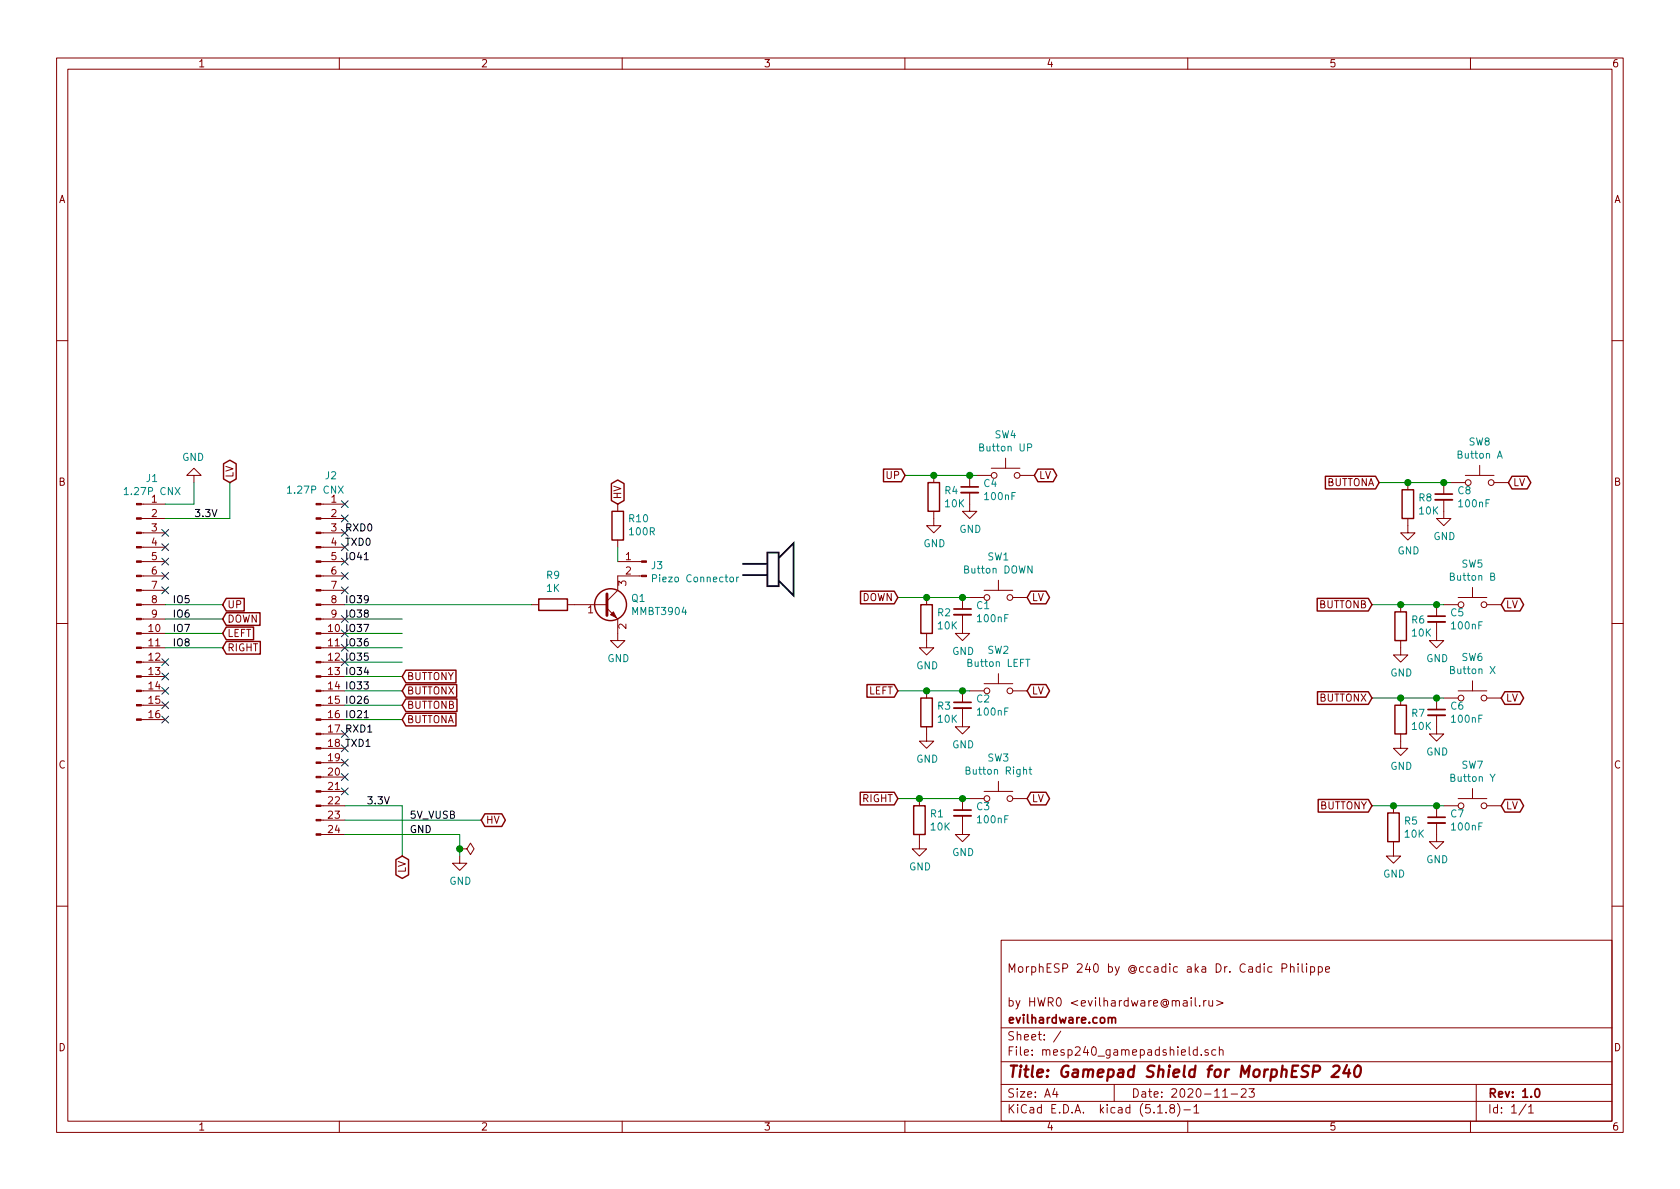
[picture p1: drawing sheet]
EESchema Schematic File Version 4
EELAYER 30 0
EELAYER END
$Descr A4 11693 8268
encoding utf-8
Sheet 1 1
Title "Gamepad Shield for MorphESP 240"
Date "2020-11-23"
Rev "1.0"
Comp "evilhardware.com"
Comment1 "by HWR0 <evilhardware@mail.ru>"
Comment2 ""
Comment3 "MorphESP 240 by @ccadic aka Dr. Cadic Philippe"
Comment4 ""
$EndDescr
$Comp
L Connector:Conn_01x16_Male J1
U 1 1
P 950 4200
F 0 "J1" H 1058 5081 50  0000 C CNN
F 1 "1.27P CNX" H 1058 4990 50  0000 C CNN
F 2 "Connector_PinSocket_1.27mm:PinSocket_1x16_P1.27mm_Vertical" H 950 4200 50  0001 C CNN
F 3 "~" H 950 4200 50  0001 C CNN
F 4 "" H 950 4200 50  0001 C CNN "LCSC"
	1    950  4200
	1    0    0    -1  
$EndComp
$Comp
L Connector:Conn_01x24_Male J2
U 1 1
P 2200 4600
F 0 "J2" H 2350 5900 50  0000 R CNN
F 1 "1.27P CNX" H 2400 5800 50  0000 R CNN
F 2 "Connector_PinSocket_1.27mm:PinSocket_1x24_P1.27mm_Vertical" H 2200 4600 50  0001 C CNN
F 3 "~" H 2200 4600 50  0001 C CNN
F 4 "" H 2200 4600 50  0001 C CNN "LCSC"
	1    2200 4600
	1    0    0    -1  
$EndComp
Wire Wire Line
	1150 3500 1350 3500
Wire Wire Line
	1150 3600 1600 3600
Wire Wire Line
	1350 3500 1350 3350
Wire Wire Line
	1600 3600 1600 3350
$Comp
L power:GND #PWR01
U 1 1
P 1350 3350
F 0 "#PWR01" H 1350 3100 50  0001 C CNN
F 1 "GND" H 1355 3177 50  0000 C CNN
F 2 "" H 1350 3350 50  0001 C CNN
F 3 "" H 1350 3350 50  0001 C CNN
	1    1350 3350
	-1   0    0    1   
$EndComp
Text GLabel 1600 3350 1    50   BiDi ~ 0
LV
Wire Wire Line
	3200 5800 3200 5900
Wire Wire Line
	3200 5800 2400 5800
Wire Wire Line
	2800 5600 2800 5950
Wire Wire Line
	2800 5600 2400 5600
Text GLabel 2800 5950 3    50   BiDi ~ 0
LV
$Comp
L power:GND #PWR010
U 1 1
P 3200 5950
F 0 "#PWR010" H 3200 5700 50  0001 C CNN
F 1 "GND" H 3205 5777 50  0000 C CNN
F 2 "" H 3200 5950 50  0001 C CNN
F 3 "" H 3200 5950 50  0001 C CNN
	1    3200 5950
	1    0    0    -1  
$EndComp
Wire Wire Line
	9550 4850 9750 4850
Wire Wire Line
	9550 5600 9700 5600
$Comp
L Switch:SW_Push SW6
U 1 1
P 10250 4850
F 0 "SW6" H 10250 5135 50  0000 C CNN
F 1 "Button X" H 10250 5044 50  0000 C CNN
F 2 "Button_Switch_THT:SW_PUSH-12mm" H 10250 5050 50  0001 C CNN
F 3 "~" H 10250 5050 50  0001 C CNN
F 4 "C620359" H 10250 4850 50  0001 C CNN "LCSC"
	1    10250 4850
	1    0    0    -1  
$EndComp
$Comp
L Switch:SW_Push SW7
U 1 1
P 10250 5600
F 0 "SW7" H 10250 5885 50  0000 C CNN
F 1 "Button Y" H 10250 5794 50  0000 C CNN
F 2 "Button_Switch_THT:SW_PUSH-12mm" H 10250 5800 50  0001 C CNN
F 3 "~" H 10250 5800 50  0001 C CNN
F 4 "C620359" H 10250 5600 50  0001 C CNN "LCSC"
	1    10250 5600
	1    0    0    -1  
$EndComp
Text GLabel 9550 4850 0    50   Input ~ 0
BUTTONX
Text GLabel 9550 5600 0    50   Input ~ 0
BUTTONY
$Comp
L Device:C_Small C6
U 1 1
P 10000 4950
F 0 "C6" H 10092 4996 50  0000 L CNN
F 1 "100nF" H 10092 4905 50  0000 L CNN
F 2 "Capacitor_SMD:C_0805_2012Metric_Pad1.18x1.45mm_HandSolder" H 10000 4950 50  0001 C CNN
F 3 "~" H 10000 4950 50  0001 C CNN
F 4 "C49678" H 10000 4950 50  0001 C CNN "LCSC"
	1    10000 4950
	1    0    0    -1  
$EndComp
Connection ~ 10000 4850
Wire Wire Line
	10000 4850 10050 4850
$Comp
L Device:C_Small C7
U 1 1
P 10000 5700
F 0 "C7" H 10092 5746 50  0000 L CNN
F 1 "100nF" H 10092 5655 50  0000 L CNN
F 2 "Capacitor_SMD:C_0805_2012Metric_Pad1.18x1.45mm_HandSolder" H 10000 5700 50  0001 C CNN
F 3 "~" H 10000 5700 50  0001 C CNN
F 4 "C49678" H 10000 5700 50  0001 C CNN "LCSC"
	1    10000 5700
	1    0    0    -1  
$EndComp
Connection ~ 10000 5600
Wire Wire Line
	10000 5600 10050 5600
$Comp
L power:GND #PWR016
U 1 1
P 10000 5050
F 0 "#PWR016" H 10000 4800 50  0001 C CNN
F 1 "GND" H 10005 4877 50  0000 C CNN
F 2 "" H 10000 5050 50  0001 C CNN
F 3 "" H 10000 5050 50  0001 C CNN
	1    10000 5050
	1    0    0    -1  
$EndComp
$Comp
L power:GND #PWR017
U 1 1
P 10000 5800
F 0 "#PWR017" H 10000 5550 50  0001 C CNN
F 1 "GND" H 10005 5627 50  0000 C CNN
F 2 "" H 10000 5800 50  0001 C CNN
F 3 "" H 10000 5800 50  0001 C CNN
	1    10000 5800
	1    0    0    -1  
$EndComp
$Comp
L Device:R R7
U 1 1
P 9750 5000
F 0 "R7" H 9820 5046 50  0000 L CNN
F 1 "10K" H 9820 4955 50  0000 L CNN
F 2 "Resistor_SMD:R_0805_2012Metric_Pad1.20x1.40mm_HandSolder" V 9680 5000 50  0001 C CNN
F 3 "~" H 9750 5000 50  0001 C CNN
F 4 "C17414" H 9750 5000 50  0001 C CNN "LCSC"
	1    9750 5000
	1    0    0    -1  
$EndComp
$Comp
L Device:R R5
U 1 1
P 9700 5750
F 0 "R5" H 9770 5796 50  0000 L CNN
F 1 "10K" H 9770 5705 50  0000 L CNN
F 2 "Resistor_SMD:R_0805_2012Metric_Pad1.20x1.40mm_HandSolder" V 9630 5750 50  0001 C CNN
F 3 "~" H 9700 5750 50  0001 C CNN
F 4 "C17414" H 9700 5750 50  0001 C CNN "LCSC"
	1    9700 5750
	1    0    0    -1  
$EndComp
Text GLabel 10450 4850 2    50   BiDi ~ 0
LV
Text GLabel 10450 5600 2    50   BiDi ~ 0
LV
$Comp
L power:GND #PWR011
U 1 1
P 9700 5900
F 0 "#PWR011" H 9700 5650 50  0001 C CNN
F 1 "GND" H 9705 5727 50  0000 C CNN
F 2 "" H 9700 5900 50  0001 C CNN
F 3 "" H 9700 5900 50  0001 C CNN
	1    9700 5900
	1    0    0    -1  
$EndComp
$Comp
L power:GND #PWR013
U 1 1
P 9750 5150
F 0 "#PWR013" H 9750 4900 50  0001 C CNN
F 1 "GND" H 9755 4977 50  0000 C CNN
F 2 "" H 9750 5150 50  0001 C CNN
F 3 "" H 9750 5150 50  0001 C CNN
	1    9750 5150
	1    0    0    -1  
$EndComp
Text Label 2400 3700 0    50   ~ 0
RXD0
Text Label 2400 3800 0    50   ~ 0
TXD0
Text Label 2400 3900 0    50   ~ 0
IO41
Text Label 2400 4200 0    50   ~ 0
IO39
Text Label 2400 4300 0    50   ~ 0
IO38
Text Label 2400 4400 0    50   ~ 0
IO37
Text Label 2400 4500 0    50   ~ 0
IO36
Text Label 2400 4600 0    50   ~ 0
IO35
Text Label 2400 4700 0    50   ~ 0
IO34
Text Label 2400 4800 0    50   ~ 0
IO33
Text Label 2400 4900 0    50   ~ 0
IO26
Text Label 2400 5000 0    50   ~ 0
IO21
Text Label 2400 5100 0    50   ~ 0
RXD1
Text Label 2400 5200 0    50   ~ 0
TXD1
Text Label 2550 5600 0    50   ~ 0
3.3V
Text Label 2850 5800 0    50   ~ 0
GND
Text Label 1350 3600 0    50   ~ 0
3.3V
Connection ~ 9750 4850
Wire Wire Line
	9750 4850 10000 4850
Connection ~ 9700 5600
Wire Wire Line
	9700 5600 10000 5600
Wire Wire Line
	9550 4200 9750 4200
$Comp
L Switch:SW_Push SW5
U 1 1
P 10250 4200
F 0 "SW5" H 10250 4485 50  0000 C CNN
F 1 "Button B" H 10250 4394 50  0000 C CNN
F 2 "Button_Switch_THT:SW_PUSH-12mm" H 10250 4400 50  0001 C CNN
F 3 "~" H 10250 4400 50  0001 C CNN
F 4 "C620359" H 10250 4200 50  0001 C CNN "LCSC"
	1    10250 4200
	1    0    0    -1  
$EndComp
Text GLabel 9550 4200 0    50   Input ~ 0
BUTTONB
$Comp
L Device:C_Small C5
U 1 1
P 10000 4300
F 0 "C5" H 10092 4346 50  0000 L CNN
F 1 "100nF" H 10092 4255 50  0000 L CNN
F 2 "Capacitor_SMD:C_0805_2012Metric_Pad1.18x1.45mm_HandSolder" H 10000 4300 50  0001 C CNN
F 3 "~" H 10000 4300 50  0001 C CNN
F 4 "C49678" H 10000 4300 50  0001 C CNN "LCSC"
	1    10000 4300
	1    0    0    -1  
$EndComp
Connection ~ 10000 4200
Wire Wire Line
	10000 4200 10050 4200
$Comp
L power:GND #PWR015
U 1 1
P 10000 4400
F 0 "#PWR015" H 10000 4150 50  0001 C CNN
F 1 "GND" H 10005 4227 50  0000 C CNN
F 2 "" H 10000 4400 50  0001 C CNN
F 3 "" H 10000 4400 50  0001 C CNN
	1    10000 4400
	1    0    0    -1  
$EndComp
$Comp
L Device:R R6
U 1 1
P 9750 4350
F 0 "R6" H 9820 4396 50  0000 L CNN
F 1 "10K" H 9820 4305 50  0000 L CNN
F 2 "Resistor_SMD:R_0805_2012Metric_Pad1.20x1.40mm_HandSolder" V 9680 4350 50  0001 C CNN
F 3 "~" H 9750 4350 50  0001 C CNN
F 4 "C17414" H 9750 4350 50  0001 C CNN "LCSC"
	1    9750 4350
	1    0    0    -1  
$EndComp
Text GLabel 10450 4200 2    50   BiDi ~ 0
LV
$Comp
L power:GND #PWR012
U 1 1
P 9750 4500
F 0 "#PWR012" H 9750 4250 50  0001 C CNN
F 1 "GND" H 9755 4327 50  0000 C CNN
F 2 "" H 9750 4500 50  0001 C CNN
F 3 "" H 9750 4500 50  0001 C CNN
	1    9750 4500
	1    0    0    -1  
$EndComp
Connection ~ 9750 4200
Wire Wire Line
	9750 4200 10000 4200
Wire Wire Line
	9600 3350 9800 3350
$Comp
L Switch:SW_Push SW8
U 1 1
P 10300 3350
F 0 "SW8" H 10300 3635 50  0000 C CNN
F 1 "Button A" H 10300 3544 50  0000 C CNN
F 2 "Button_Switch_THT:SW_PUSH-12mm" H 10300 3550 50  0001 C CNN
F 3 "~" H 10300 3550 50  0001 C CNN
F 4 "C620359" H 10300 3350 50  0001 C CNN "LCSC"
	1    10300 3350
	1    0    0    -1  
$EndComp
Text GLabel 9600 3350 0    50   Input ~ 0
BUTTONA
$Comp
L Device:C_Small C8
U 1 1
P 10050 3450
F 0 "C8" H 10142 3496 50  0000 L CNN
F 1 "100nF" H 10142 3405 50  0000 L CNN
F 2 "Capacitor_SMD:C_0805_2012Metric_Pad1.18x1.45mm_HandSolder" H 10050 3450 50  0001 C CNN
F 3 "~" H 10050 3450 50  0001 C CNN
F 4 "C49678" H 10050 3450 50  0001 C CNN "LCSC"
	1    10050 3450
	1    0    0    -1  
$EndComp
Connection ~ 10050 3350
Wire Wire Line
	10050 3350 10100 3350
$Comp
L power:GND #PWR018
U 1 1
P 10050 3550
F 0 "#PWR018" H 10050 3300 50  0001 C CNN
F 1 "GND" H 10055 3377 50  0000 C CNN
F 2 "" H 10050 3550 50  0001 C CNN
F 3 "" H 10050 3550 50  0001 C CNN
	1    10050 3550
	1    0    0    -1  
$EndComp
$Comp
L Device:R R8
U 1 1
P 9800 3500
F 0 "R8" H 9870 3546 50  0000 L CNN
F 1 "10K" H 9870 3455 50  0000 L CNN
F 2 "Resistor_SMD:R_0805_2012Metric_Pad1.20x1.40mm_HandSolder" V 9730 3500 50  0001 C CNN
F 3 "~" H 9800 3500 50  0001 C CNN
F 4 "C17414" H 9800 3500 50  0001 C CNN "LCSC"
	1    9800 3500
	1    0    0    -1  
$EndComp
Text GLabel 10500 3350 2    50   BiDi ~ 0
LV
$Comp
L power:GND #PWR014
U 1 1
P 9800 3650
F 0 "#PWR014" H 9800 3400 50  0001 C CNN
F 1 "GND" H 9805 3477 50  0000 C CNN
F 2 "" H 9800 3650 50  0001 C CNN
F 3 "" H 9800 3650 50  0001 C CNN
	1    9800 3650
	1    0    0    -1  
$EndComp
Connection ~ 9800 3350
Wire Wire Line
	9800 3350 10050 3350
Wire Wire Line
	6250 4800 6450 4800
Wire Wire Line
	6250 5550 6400 5550
$Comp
L Switch:SW_Push SW2
U 1 1
P 6950 4800
F 0 "SW2" H 6950 5085 50  0000 C CNN
F 1 "Button LEFT" H 6950 4994 50  0000 C CNN
F 2 "Button_Switch_THT:SW_PUSH-12mm" H 6950 5000 50  0001 C CNN
F 3 "~" H 6950 5000 50  0001 C CNN
F 4 "C620359" H 6950 4800 50  0001 C CNN "LCSC"
	1    6950 4800
	1    0    0    -1  
$EndComp
$Comp
L Switch:SW_Push SW3
U 1 1
P 6950 5550
F 0 "SW3" H 6950 5835 50  0000 C CNN
F 1 "Button Right" H 6950 5744 50  0000 C CNN
F 2 "Button_Switch_THT:SW_PUSH-12mm" H 6950 5750 50  0001 C CNN
F 3 "~" H 6950 5750 50  0001 C CNN
F 4 "C620359" H 6950 5550 50  0001 C CNN "LCSC"
	1    6950 5550
	1    0    0    -1  
$EndComp
Text GLabel 6250 4800 0    50   Input ~ 0
LEFT
Text GLabel 6250 5550 0    50   Input ~ 0
RIGHT
$Comp
L Device:C_Small C2
U 1 1
P 6700 4900
F 0 "C2" H 6792 4946 50  0000 L CNN
F 1 "100nF" H 6792 4855 50  0000 L CNN
F 2 "Capacitor_SMD:C_0805_2012Metric_Pad1.18x1.45mm_HandSolder" H 6700 4900 50  0001 C CNN
F 3 "~" H 6700 4900 50  0001 C CNN
F 4 "C49678" H 6700 4900 50  0001 C CNN "LCSC"
	1    6700 4900
	1    0    0    -1  
$EndComp
Connection ~ 6700 4800
Wire Wire Line
	6700 4800 6750 4800
$Comp
L Device:C_Small C3
U 1 1
P 6700 5650
F 0 "C3" H 6792 5696 50  0000 L CNN
F 1 "100nF" H 6792 5605 50  0000 L CNN
F 2 "Capacitor_SMD:C_0805_2012Metric_Pad1.18x1.45mm_HandSolder" H 6700 5650 50  0001 C CNN
F 3 "~" H 6700 5650 50  0001 C CNN
F 4 "C49678" H 6700 5650 50  0001 C CNN "LCSC"
	1    6700 5650
	1    0    0    -1  
$EndComp
Connection ~ 6700 5550
Wire Wire Line
	6700 5550 6750 5550
$Comp
L power:GND #PWR07
U 1 1
P 6700 5000
F 0 "#PWR07" H 6700 4750 50  0001 C CNN
F 1 "GND" H 6705 4827 50  0000 C CNN
F 2 "" H 6700 5000 50  0001 C CNN
F 3 "" H 6700 5000 50  0001 C CNN
	1    6700 5000
	1    0    0    -1  
$EndComp
$Comp
L power:GND #PWR08
U 1 1
P 6700 5750
F 0 "#PWR08" H 6700 5500 50  0001 C CNN
F 1 "GND" H 6705 5577 50  0000 C CNN
F 2 "" H 6700 5750 50  0001 C CNN
F 3 "" H 6700 5750 50  0001 C CNN
	1    6700 5750
	1    0    0    -1  
$EndComp
$Comp
L Device:R R3
U 1 1
P 6450 4950
F 0 "R3" H 6520 4996 50  0000 L CNN
F 1 "10K" H 6520 4905 50  0000 L CNN
F 2 "Resistor_SMD:R_0805_2012Metric_Pad1.20x1.40mm_HandSolder" V 6380 4950 50  0001 C CNN
F 3 "~" H 6450 4950 50  0001 C CNN
F 4 "C17414" H 6450 4950 50  0001 C CNN "LCSC"
	1    6450 4950
	1    0    0    -1  
$EndComp
$Comp
L Device:R R1
U 1 1
P 6400 5700
F 0 "R1" H 6470 5746 50  0000 L CNN
F 1 "10K" H 6470 5655 50  0000 L CNN
F 2 "Resistor_SMD:R_0805_2012Metric_Pad1.20x1.40mm_HandSolder" V 6330 5700 50  0001 C CNN
F 3 "~" H 6400 5700 50  0001 C CNN
F 4 "C17414" H 6400 5700 50  0001 C CNN "LCSC"
	1    6400 5700
	1    0    0    -1  
$EndComp
Text GLabel 7150 4800 2    50   BiDi ~ 0
LV
Text GLabel 7150 5550 2    50   BiDi ~ 0
LV
$Comp
L power:GND #PWR02
U 1 1
P 6400 5850
F 0 "#PWR02" H 6400 5600 50  0001 C CNN
F 1 "GND" H 6405 5677 50  0000 C CNN
F 2 "" H 6400 5850 50  0001 C CNN
F 3 "" H 6400 5850 50  0001 C CNN
	1    6400 5850
	1    0    0    -1  
$EndComp
$Comp
L power:GND #PWR04
U 1 1
P 6450 5100
F 0 "#PWR04" H 6450 4850 50  0001 C CNN
F 1 "GND" H 6455 4927 50  0000 C CNN
F 2 "" H 6450 5100 50  0001 C CNN
F 3 "" H 6450 5100 50  0001 C CNN
	1    6450 5100
	1    0    0    -1  
$EndComp
Connection ~ 6450 4800
Wire Wire Line
	6450 4800 6700 4800
Connection ~ 6400 5550
Wire Wire Line
	6400 5550 6700 5550
Wire Wire Line
	6250 4150 6450 4150
$Comp
L Switch:SW_Push SW1
U 1 1
P 6950 4150
F 0 "SW1" H 6950 4435 50  0000 C CNN
F 1 "Button DOWN" H 6950 4344 50  0000 C CNN
F 2 "Button_Switch_THT:SW_PUSH-12mm" H 6950 4350 50  0001 C CNN
F 3 "~" H 6950 4350 50  0001 C CNN
F 4 "C620359" H 6950 4150 50  0001 C CNN "LCSC"
	1    6950 4150
	1    0    0    -1  
$EndComp
Text GLabel 6250 4150 0    50   Input ~ 0
DOWN
$Comp
L Device:C_Small C1
U 1 1
P 6700 4250
F 0 "C1" H 6792 4296 50  0000 L CNN
F 1 "100nF" H 6792 4205 50  0000 L CNN
F 2 "Capacitor_SMD:C_0805_2012Metric_Pad1.18x1.45mm_HandSolder" H 6700 4250 50  0001 C CNN
F 3 "~" H 6700 4250 50  0001 C CNN
F 4 "C49678" H 6700 4250 50  0001 C CNN "LCSC"
	1    6700 4250
	1    0    0    -1  
$EndComp
Connection ~ 6700 4150
Wire Wire Line
	6700 4150 6750 4150
$Comp
L power:GND #PWR06
U 1 1
P 6700 4350
F 0 "#PWR06" H 6700 4100 50  0001 C CNN
F 1 "GND" H 6705 4177 50  0000 C CNN
F 2 "" H 6700 4350 50  0001 C CNN
F 3 "" H 6700 4350 50  0001 C CNN
	1    6700 4350
	1    0    0    -1  
$EndComp
$Comp
L Device:R R2
U 1 1
P 6450 4300
F 0 "R2" H 6520 4346 50  0000 L CNN
F 1 "10K" H 6520 4255 50  0000 L CNN
F 2 "Resistor_SMD:R_0805_2012Metric_Pad1.20x1.40mm_HandSolder" V 6380 4300 50  0001 C CNN
F 3 "~" H 6450 4300 50  0001 C CNN
F 4 "C17414" H 6450 4300 50  0001 C CNN "LCSC"
	1    6450 4300
	1    0    0    -1  
$EndComp
Text GLabel 7150 4150 2    50   BiDi ~ 0
LV
$Comp
L power:GND #PWR03
U 1 1
P 6450 4450
F 0 "#PWR03" H 6450 4200 50  0001 C CNN
F 1 "GND" H 6455 4277 50  0000 C CNN
F 2 "" H 6450 4450 50  0001 C CNN
F 3 "" H 6450 4450 50  0001 C CNN
	1    6450 4450
	1    0    0    -1  
$EndComp
Connection ~ 6450 4150
Wire Wire Line
	6450 4150 6700 4150
Wire Wire Line
	6300 3300 6500 3300
$Comp
L Switch:SW_Push SW4
U 1 1
P 7000 3300
F 0 "SW4" H 7000 3585 50  0000 C CNN
F 1 "Button UP" H 7000 3494 50  0000 C CNN
F 2 "Button_Switch_THT:SW_PUSH-12mm" H 7000 3500 50  0001 C CNN
F 3 "~" H 7000 3500 50  0001 C CNN
F 4 "C620359" H 7000 3300 50  0001 C CNN "LCSC"
	1    7000 3300
	1    0    0    -1  
$EndComp
Text GLabel 6300 3300 0    50   Input ~ 0
UP
$Comp
L Device:C_Small C4
U 1 1
P 6750 3400
F 0 "C4" H 6842 3446 50  0000 L CNN
F 1 "100nF" H 6842 3355 50  0000 L CNN
F 2 "Capacitor_SMD:C_0805_2012Metric_Pad1.18x1.45mm_HandSolder" H 6750 3400 50  0001 C CNN
F 3 "~" H 6750 3400 50  0001 C CNN
F 4 "C49678" H 6750 3400 50  0001 C CNN "LCSC"
	1    6750 3400
	1    0    0    -1  
$EndComp
Connection ~ 6750 3300
Wire Wire Line
	6750 3300 6800 3300
$Comp
L power:GND #PWR09
U 1 1
P 6750 3500
F 0 "#PWR09" H 6750 3250 50  0001 C CNN
F 1 "GND" H 6755 3327 50  0000 C CNN
F 2 "" H 6750 3500 50  0001 C CNN
F 3 "" H 6750 3500 50  0001 C CNN
	1    6750 3500
	1    0    0    -1  
$EndComp
$Comp
L Device:R R4
U 1 1
P 6500 3450
F 0 "R4" H 6570 3496 50  0000 L CNN
F 1 "10K" H 6570 3405 50  0000 L CNN
F 2 "Resistor_SMD:R_0805_2012Metric_Pad1.20x1.40mm_HandSolder" V 6430 3450 50  0001 C CNN
F 3 "~" H 6500 3450 50  0001 C CNN
F 4 "C17414" H 6500 3450 50  0001 C CNN "LCSC"
	1    6500 3450
	1    0    0    -1  
$EndComp
Text GLabel 7200 3300 2    50   BiDi ~ 0
LV
$Comp
L power:GND #PWR05
U 1 1
P 6500 3600
F 0 "#PWR05" H 6500 3350 50  0001 C CNN
F 1 "GND" H 6505 3427 50  0000 C CNN
F 2 "" H 6500 3600 50  0001 C CNN
F 3 "" H 6500 3600 50  0001 C CNN
	1    6500 3600
	1    0    0    -1  
$EndComp
Connection ~ 6500 3300
Wire Wire Line
	6500 3300 6750 3300
Wire Wire Line
	2400 5000 2800 5000
Wire Wire Line
	2400 4900 2800 4900
Wire Wire Line
	2400 4800 2800 4800
Wire Wire Line
	2400 4700 2800 4700
Wire Wire Line
	2400 4600 2800 4600
Wire Wire Line
	2400 4500 2800 4500
Wire Wire Line
	2400 4400 2800 4400
Wire Wire Line
	2400 4300 2800 4300
Text GLabel 2800 5000 2    50   Input ~ 0
BUTTONA
Text GLabel 2800 4900 2    50   Input ~ 0
BUTTONB
Text GLabel 2800 4800 2    50   Input ~ 0
BUTTONX
Text GLabel 2800 4700 2    50   Input ~ 0
BUTTONY
Text GLabel 1550 4200 2    50   Input ~ 0
UP
Text GLabel 1550 4300 2    50   Input ~ 0
DOWN
Text GLabel 1550 4500 2    50   Input ~ 0
RIGHT
$Comp
L Transistor_BJT:MMBT3904 Q1
U 1 1
P 4200 4200
F 0 "Q1" H 4391 4246 50  0000 L CNN
F 1 "MMBT3904" H 4391 4155 50  0000 L CNN
F 2 "Package_TO_SOT_SMD:SOT-23" H 4400 4125 50  0001 L CIN
F 3 "https://www.onsemi.com/pub/Collateral/2N3903-D.PDF" H 4200 4200 50  0001 L CNN
F 4 "C20526" H 4200 4200 50  0001 C CNN "LCSC"
	1    4200 4200
	1    0    0    -1  
$EndComp
$Comp
L Device:R R9
U 1 1
P 3850 4200
F 0 "R9" V 3643 4200 50  0000 C CNN
F 1 "1K" V 3734 4200 50  0000 C CNN
F 2 "Resistor_SMD:R_0805_2012Metric_Pad1.20x1.40mm_HandSolder" V 3780 4200 50  0001 C CNN
F 3 "~" H 3850 4200 50  0001 C CNN
F 4 "C17513" H 3850 4200 50  0001 C CNN "LCSC"
	1    3850 4200
	0    1    1    0   
$EndComp
$Comp
L power:GND #PWR019
U 1 1
P 4300 4400
F 0 "#PWR019" H 4300 4150 50  0001 C CNN
F 1 "GND" H 4305 4227 50  0000 C CNN
F 2 "" H 4300 4400 50  0001 C CNN
F 3 "" H 4300 4400 50  0001 C CNN
	1    4300 4400
	1    0    0    -1  
$EndComp
Wire Wire Line
	2400 4200 3700 4200
$Comp
L Connector:Conn_01x02_Male J3
U 1 1
P 4500 3900
F 0 "J3" H 4472 3874 50  0000 R CNN
F 1 "Piezo Connector" H 4472 3783 50  0000 R CNN
F 2 "Connector_PinHeader_2.54mm:PinHeader_1x02_P2.54mm_Vertical" H 4500 3900 50  0001 C CNN
F 3 "~" H 4500 3900 50  0001 C CNN
	1    4500 3900
	-1   0    0    -1  
$EndComp
Wire Wire Line
	2400 5700 3350 5700
Text Label 2850 5700 0    50   ~ 0
5V_VUSB
Text GLabel 3350 5700 2    50   BiDi ~ 0
HV
Text GLabel 4300 3500 1    50   BiDi ~ 0
HV
Wire Wire Line
	4300 3900 4300 3800
$Comp
L Device:R R10
U 1 1
P 4300 3650
F 0 "R10" H 4230 3604 50  0000 R CNN
F 1 "100R" H 4230 3695 50  0000 R CNN
F 2 "Resistor_SMD:R_0805_2012Metric_Pad1.20x1.40mm_HandSolder" V 4230 3650 50  0001 C CNN
F 3 "~" H 4300 3650 50  0001 C CNN
F 4 "C17408" H 4300 3650 50  0001 C CNN "LCSC"
	1    4300 3650
	-1   0    0    1   
$EndComp
Wire Wire Line
	1150 4500 1550 4500
Wire Wire Line
	1150 4400 1550 4400
Wire Wire Line
	1150 4300 1550 4300
Wire Wire Line
	1150 4200 1550 4200
Text GLabel 1550 4400 2    50   Input ~ 0
LEFT
Text Label 1200 4200 0    50   ~ 0
IO5
Text Label 1200 4300 0    50   ~ 0
IO6
Text Label 1200 4400 0    50   ~ 0
IO7
Text Label 1200 4500 0    50   ~ 0
IO8
NoConn ~ 1150 3700
NoConn ~ 1150 3800
NoConn ~ 1150 3900
NoConn ~ 1150 4000
NoConn ~ 1150 4100
NoConn ~ 2400 4100
NoConn ~ 2400 4000
NoConn ~ 2400 3900
NoConn ~ 2400 3800
NoConn ~ 2400 3700
NoConn ~ 2400 3600
NoConn ~ 2400 3500
NoConn ~ 2400 4600
NoConn ~ 2400 4500
NoConn ~ 2400 4400
NoConn ~ 2400 4300
NoConn ~ 2400 5100
NoConn ~ 2400 5200
NoConn ~ 2400 5300
NoConn ~ 2400 5400
NoConn ~ 2400 5500
NoConn ~ 1150 5000
NoConn ~ 1150 4900
NoConn ~ 1150 4800
NoConn ~ 1150 4700
NoConn ~ 1150 4600
$Comp
L power:PWR_FLAG #FLG0101
U 1 1
P 3200 5900
F 0 "#FLG0101" H 3200 5975 50  0001 C CNN
F 1 "PWR_FLAG" V 3200 6028 50  0001 L CNN
F 2 "" H 3200 5900 50  0001 C CNN
F 3 "~" H 3200 5900 50  0001 C CNN
	1    3200 5900
	0    1    1    0   
$EndComp
Connection ~ 3200 5900
Wire Wire Line
	3200 5900 3200 5950
$EndSCHEMATC
